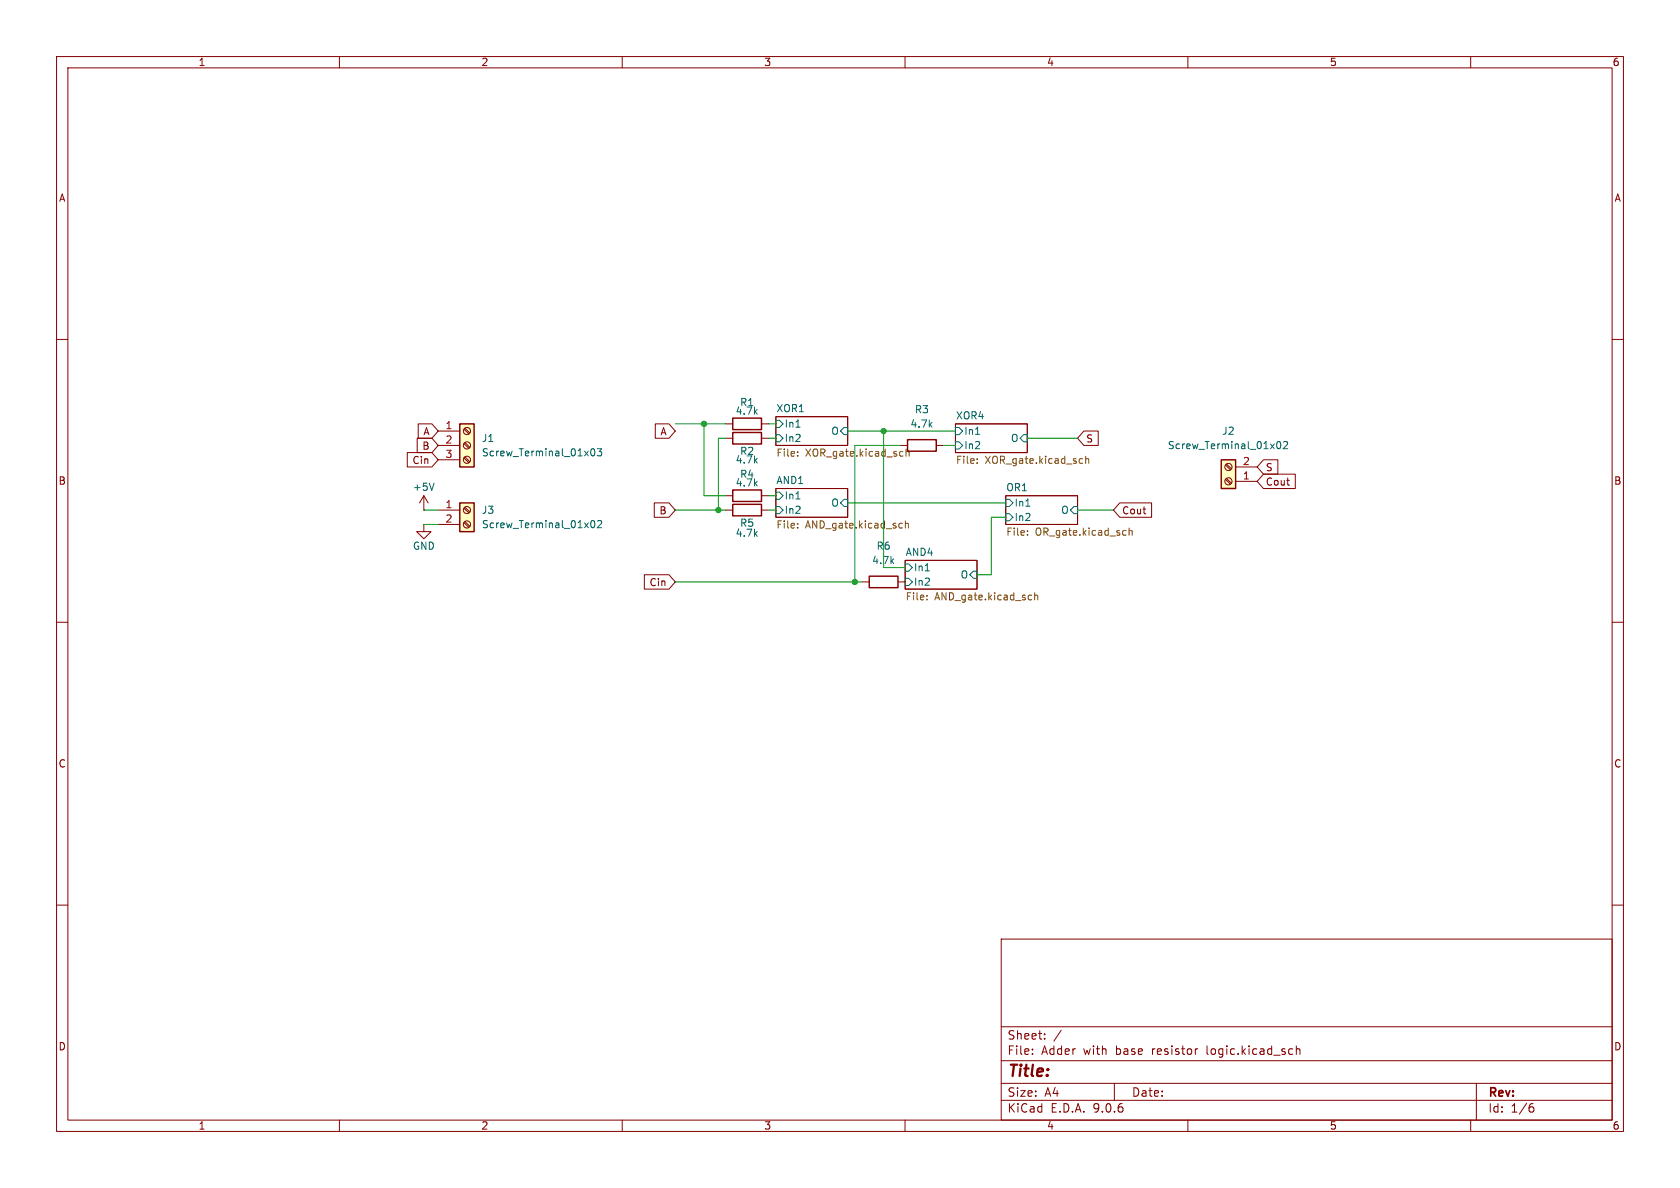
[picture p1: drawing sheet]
(kicad_sch
 (version 20250114)
 (generator "eeschema")
 (generator_version "9.0")
 (paper "A4")
 (lib_symbols
  (symbol "Connector:Screw_Terminal_01x02"
   (pin_names
    (offset 1.016) (hide yes)) (exclude_from_sim no) (in_bom yes) (on_board yes)
   (property "Reference" "J" (at 0 2.54 0) (effects (font (size 1.27 1.27))))
   (property "Value" "Screw_Terminal_01x02" (at 0 -5.08 0) (effects (font (size 1.27 1.27))))
   (property "Footprint" "" (at 0 0 0) (effects (font (size 1.27 1.27)) (hide yes)))
   (property "Datasheet" "~" (at 0 0 0) (effects (font (size 1.27 1.27)) (hide yes)))
   (property "Description" "Generic screw terminal, single row, 01x02, script generated (kicad-library-utils/schlib/autogen/connector/)" (at 0 0 0) (effects (font (size 1.27 1.27)) (hide yes)))
   (symbol "Screw_Terminal_01x02_1_1"
    (rectangle (start -1.27 1.27) (end 1.27 -3.81) (stroke (width 0.254) (type default)) (fill (type background)))
    (polyline (pts (xy -0.5334 0.3302) (xy 0.3302 -0.508)) (stroke (width 0.1524) (type default)) (fill (type none)))
    (polyline (pts (xy -0.5334 -2.2098) (xy 0.3302 -3.048)) (stroke (width 0.1524) (type default)) (fill (type none)))
    (polyline (pts (xy -0.3556 0.508) (xy 0.508 -0.3302)) (stroke (width 0.1524) (type default)) (fill (type none)))
    (polyline (pts (xy -0.3556 -2.032) (xy 0.508 -2.8702)) (stroke (width 0.1524) (type default)) (fill (type none)))
    (circle (center 0 0) (radius 0.635) (stroke (width 0.1524) (type default)) (fill (type none)))
    (circle (center 0 -2.54) (radius 0.635) (stroke (width 0.1524) (type default)) (fill (type none)))
    (pin passive line (at -5.08 0 0) (length 3.81) (name "Pin_1" (effects (font (size 1.27 1.27)))) (number "1" (effects (font (size 1.27 1.27)))))
    (pin passive line (at -5.08 -2.54 0) (length 3.81) (name "Pin_2" (effects (font (size 1.27 1.27)))) (number "2" (effects (font (size 1.27 1.27))))))
   (embedded_fonts no))
  (symbol "Connector:Screw_Terminal_01x03"
   (pin_names
    (offset 1.016) (hide yes)) (exclude_from_sim no) (in_bom yes) (on_board yes)
   (property "Reference" "J" (at 0 5.08 0) (effects (font (size 1.27 1.27))))
   (property "Value" "Screw_Terminal_01x03" (at 0 -5.08 0) (effects (font (size 1.27 1.27))))
   (property "Footprint" "" (at 0 0 0) (effects (font (size 1.27 1.27)) (hide yes)))
   (property "Datasheet" "~" (at 0 0 0) (effects (font (size 1.27 1.27)) (hide yes)))
   (property "Description" "Generic screw terminal, single row, 01x03, script generated (kicad-library-utils/schlib/autogen/connector/)" (at 0 0 0) (effects (font (size 1.27 1.27)) (hide yes)))
   (symbol "Screw_Terminal_01x03_1_1"
    (rectangle (start -1.27 3.81) (end 1.27 -3.81) (stroke (width 0.254) (type default)) (fill (type background)))
    (polyline (pts (xy -0.5334 2.8702) (xy 0.3302 2.032)) (stroke (width 0.1524) (type default)) (fill (type none)))
    (polyline (pts (xy -0.5334 0.3302) (xy 0.3302 -0.508)) (stroke (width 0.1524) (type default)) (fill (type none)))
    (polyline (pts (xy -0.5334 -2.2098) (xy 0.3302 -3.048)) (stroke (width 0.1524) (type default)) (fill (type none)))
    (polyline (pts (xy -0.3556 3.048) (xy 0.508 2.2098)) (stroke (width 0.1524) (type default)) (fill (type none)))
    (polyline (pts (xy -0.3556 0.508) (xy 0.508 -0.3302)) (stroke (width 0.1524) (type default)) (fill (type none)))
    (polyline (pts (xy -0.3556 -2.032) (xy 0.508 -2.8702)) (stroke (width 0.1524) (type default)) (fill (type none)))
    (circle (center 0 2.54) (radius 0.635) (stroke (width 0.1524) (type default)) (fill (type none)))
    (circle (center 0 0) (radius 0.635) (stroke (width 0.1524) (type default)) (fill (type none)))
    (circle (center 0 -2.54) (radius 0.635) (stroke (width 0.1524) (type default)) (fill (type none)))
    (pin passive line (at -5.08 2.54 0) (length 3.81) (name "Pin_1" (effects (font (size 1.27 1.27)))) (number "1" (effects (font (size 1.27 1.27)))))
    (pin passive line (at -5.08 0 0) (length 3.81) (name "Pin_2" (effects (font (size 1.27 1.27)))) (number "2" (effects (font (size 1.27 1.27)))))
    (pin passive line (at -5.08 -2.54 0) (length 3.81) (name "Pin_3" (effects (font (size 1.27 1.27)))) (number "3" (effects (font (size 1.27 1.27))))))
   (embedded_fonts no))
  (symbol "Device:R"
   (pin_numbers (hide yes))
   (pin_names
    (offset 0)) (exclude_from_sim no) (in_bom yes) (on_board yes)
   (property "Reference" "R" (at 2.032 0 90) (effects (font (size 1.27 1.27))))
   (property "Value" "R" (at 0 0 90) (effects (font (size 1.27 1.27))))
   (property "Footprint" "" (at -1.778 0 90) (effects (font (size 1.27 1.27)) (hide yes)))
   (property "Datasheet" "~" (at 0 0 0) (effects (font (size 1.27 1.27)) (hide yes)))
   (property "Description" "Resistor" (at 0 0 0) (effects (font (size 1.27 1.27)) (hide yes)))
   (symbol "R_0_1"
    (rectangle (start -1.016 -2.54) (end 1.016 2.54) (stroke (width 0.254) (type default)) (fill (type none))))
   (symbol "R_1_1"
    (pin passive line (at 0 3.81 270) (length 1.27) (name "~" (effects (font (size 1.27 1.27)))) (number "1" (effects (font (size 1.27 1.27)))))
    (pin passive line (at 0 -3.81 90) (length 1.27) (name "~" (effects (font (size 1.27 1.27)))) (number "2" (effects (font (size 1.27 1.27))))))
   (embedded_fonts no))
  (symbol "power:+5V"
   (power)
   (pin_numbers (hide yes))
   (pin_names
    (offset 0) (hide yes)) (exclude_from_sim no) (in_bom yes) (on_board yes)
   (property "Reference" "#PWR" (at 0 -3.81 0) (effects (font (size 1.27 1.27)) (hide yes)))
   (property "Value" "+5V" (at 0 3.556 0) (effects (font (size 1.27 1.27))))
   (property "Footprint" "" (at 0 0 0) (effects (font (size 1.27 1.27)) (hide yes)))
   (property "Datasheet" "" (at 0 0 0) (effects (font (size 1.27 1.27)) (hide yes)))
   (property "Description" "Power symbol creates a global label with name \"+5V\"" (at 0 0 0) (effects (font (size 1.27 1.27)) (hide yes)))
   (symbol "+5V_0_1"
    (polyline (pts (xy -0.762 1.27) (xy 0 2.54)) (stroke (width 0) (type default)) (fill (type none)))
    (polyline (pts (xy 0 2.54) (xy 0.762 1.27)) (stroke (width 0) (type default)) (fill (type none)))
    (polyline (pts (xy 0 0) (xy 0 2.54)) (stroke (width 0) (type default)) (fill (type none))))
   (symbol "+5V_1_1"
    (pin power_in line (at 0 0 90) (length 0) (name "~" (effects (font (size 1.27 1.27)))) (number "1" (effects (font (size 1.27 1.27))))))
   (embedded_fonts no))
  (symbol "power:GND"
   (power)
   (pin_numbers (hide yes))
   (pin_names
    (offset 0) (hide yes)) (exclude_from_sim no) (in_bom yes) (on_board yes)
   (property "Reference" "#PWR" (at 0 -6.35 0) (effects (font (size 1.27 1.27)) (hide yes)))
   (property "Value" "GND" (at 0 -3.81 0) (effects (font (size 1.27 1.27))))
   (property "Footprint" "" (at 0 0 0) (effects (font (size 1.27 1.27)) (hide yes)))
   (property "Datasheet" "" (at 0 0 0) (effects (font (size 1.27 1.27)) (hide yes)))
   (property "Description" "Power symbol creates a global label with name \"GND\" , ground" (at 0 0 0) (effects (font (size 1.27 1.27)) (hide yes)))
   (symbol "GND_0_1"
    (polyline (pts (xy 0 0) (xy 0 -1.27) (xy 1.27 -1.27) (xy 0 -2.54) (xy -1.27 -1.27) (xy 0 -1.27)) (stroke (width 0) (type default)) (fill (type none))))
   (symbol "GND_1_1"
    (pin power_in line (at 0 0 270) (length 0) (name "~" (effects (font (size 1.27 1.27)))) (number "1" (effects (font (size 1.27 1.27))))))
   (embedded_fonts no)))
 (junction
  (at 124.46 74.93)
  (diameter 0)
  (color 0 0 0 0))
 (junction
  (at 151.13 102.87)
  (diameter 0)
  (color 0 0 0 0))
 (junction
  (at 127 90.17)
  (diameter 0)
  (color 0 0 0 0))
 (junction
  (at 156.21 76.2)
  (diameter 0)
  (color 0 0 0 0))
 (wire
  (pts (xy 127 90.17) (xy 128.27 90.17))
  (stroke (width 0) (type default)))
 (wire
  (pts (xy 149.86 76.2) (xy 156.21 76.2))
  (stroke (width 0) (type default)))
 (wire
  (pts (xy 74.93 90.17) (xy 77.47 90.17))
  (stroke (width 0) (type default)))
 (wire
  (pts (xy 159.172 78.74) (xy 151.13 78.74))
  (stroke (width 0) (type default)))
 (wire
  (pts (xy 127 77.47) (xy 127 90.17))
  (stroke (width 0) (type default)))
 (wire
  (pts (xy 127 77.47) (xy 128.27 77.47))
  (stroke (width 0) (type default)))
 (wire
  (pts (xy 124.46 87.63) (xy 128.27 87.63))
  (stroke (width 0) (type default)))
 (wire
  (pts (xy 119.38 102.87) (xy 151.13 102.87))
  (stroke (width 0) (type default)))
 (wire
  (pts (xy 151.13 78.74) (xy 151.13 102.87))
  (stroke (width 0) (type default)))
 (wire
  (pts (xy 156.21 76.2) (xy 168.91 76.2))
  (stroke (width 0) (type default)))
 (wire
  (pts (xy 124.46 87.63) (xy 124.46 74.93))
  (stroke (width 0) (type default)))
 (wire
  (pts (xy 156.21 100.33) (xy 156.21 76.2))
  (stroke (width 0) (type default)))
 (wire
  (pts (xy 74.93 92.71) (xy 77.47 92.71))
  (stroke (width 0) (type default)))
 (wire
  (pts (xy 175.26 91.44) (xy 177.8 91.44))
  (stroke (width 0) (type default)))
 (wire
  (pts (xy 124.46 74.93) (xy 128.27 74.93))
  (stroke (width 0) (type default)))
 (wire
  (pts (xy 175.26 101.6) (xy 175.26 91.44))
  (stroke (width 0) (type default)))
 (wire
  (pts (xy 135.89 90.17) (xy 137.16 90.17))
  (stroke (width 0) (type default)))
 (wire
  (pts (xy 168.91 78.74) (xy 166.792 78.74))
  (stroke (width 0) (type default)))
 (wire
  (pts (xy 172.72 101.6) (xy 175.26 101.6))
  (stroke (width 0) (type default)))
 (wire
  (pts (xy 160.02 100.33) (xy 156.21 100.33))
  (stroke (width 0) (type default)))
 (wire
  (pts (xy 119.38 90.17) (xy 127 90.17))
  (stroke (width 0) (type default)))
 (wire
  (pts (xy 135.89 77.47) (xy 137.16 77.47))
  (stroke (width 0) (type default)))
 (wire
  (pts (xy 135.89 74.93) (xy 137.16 74.93))
  (stroke (width 0) (type default)))
 (wire
  (pts (xy 119.38 74.93) (xy 124.46 74.93))
  (stroke (width 0) (type default)))
 (wire
  (pts (xy 181.61 77.47) (xy 190.5 77.47))
  (stroke (width 0) (type default)))
 (wire
  (pts (xy 149.86 88.9) (xy 177.8 88.9))
  (stroke (width 0) (type default)))
 (wire
  (pts (xy 135.89 87.63) (xy 137.16 87.63))
  (stroke (width 0) (type default)))
 (wire
  (pts (xy 190.5 90.17) (xy 196.85 90.17))
  (stroke (width 0) (type default)))
 (wire
  (pts (xy 151.13 102.87) (xy 152.4 102.87))
  (stroke (width 0) (type default)))
 (global_label "B"
  (shape input)
  (at 119.38 90.17 180)
  (fields_autoplaced yes)
  (effects (font (size 1.27 1.27)) (justify right))
  (property "Intersheetrefs" "${INTERSHEET_REFS}" (at 115.1248 90.17 0) (effects (font (size 1.27 1.27)) (justify right) (hide yes))))
 (global_label "S"
  (shape input)
  (at 222.25 82.55 0)
  (fields_autoplaced yes)
  (effects (font (size 1.27 1.27)) (justify left))
  (property "Intersheetrefs" "${INTERSHEET_REFS}" (at 226.4447 82.55 0) (effects (font (size 1.27 1.27)) (justify left) (hide yes))))
 (global_label "Cin"
  (shape input)
  (at 77.47 81.28 180)
  (fields_autoplaced yes)
  (effects (font (size 1.27 1.27)) (justify right))
  (property "Intersheetrefs" "${INTERSHEET_REFS}" (at 71.461 81.28 0) (effects (font (size 1.27 1.27)) (justify right) (hide yes))))
 (global_label "Cin"
  (shape input)
  (at 119.38 102.87 180)
  (fields_autoplaced yes)
  (effects (font (size 1.27 1.27)) (justify right))
  (property "Intersheetrefs" "${INTERSHEET_REFS}" (at 113.371 102.87 0) (effects (font (size 1.27 1.27)) (justify right) (hide yes))))
 (global_label "A"
  (shape input)
  (at 77.47 76.2 180)
  (fields_autoplaced yes)
  (effects (font (size 1.27 1.27)) (justify right))
  (property "Intersheetrefs" "${INTERSHEET_REFS}" (at 73.3962 76.2 0) (effects (font (size 1.27 1.27)) (justify right) (hide yes))))
 (global_label "Cout"
  (shape input)
  (at 196.85 90.17 0)
  (fields_autoplaced yes)
  (effects (font (size 1.27 1.27)) (justify left))
  (property "Intersheetrefs" "${INTERSHEET_REFS}" (at 204.1289 90.17 0) (effects (font (size 1.27 1.27)) (justify left) (hide yes))))
 (global_label "A"
  (shape input)
  (at 119.38 76.2 180)
  (fields_autoplaced yes)
  (effects (font (size 1.27 1.27)) (justify right))
  (property "Intersheetrefs" "${INTERSHEET_REFS}" (at 115.3062 76.2 0) (effects (font (size 1.27 1.27)) (justify right) (hide yes))))
 (global_label "Cout"
  (shape input)
  (at 222.25 85.09 0)
  (fields_autoplaced yes)
  (effects (font (size 1.27 1.27)) (justify left))
  (property "Intersheetrefs" "${INTERSHEET_REFS}" (at 229.5289 85.09 0) (effects (font (size 1.27 1.27)) (justify left) (hide yes))))
 (global_label "S"
  (shape input)
  (at 190.5 77.47 0)
  (fields_autoplaced yes)
  (effects (font (size 1.27 1.27)) (justify left))
  (property "Intersheetrefs" "${INTERSHEET_REFS}" (at 194.6947 77.47 0) (effects (font (size 1.27 1.27)) (justify left) (hide yes))))
 (global_label "B"
  (shape input)
  (at 77.47 78.74 180)
  (fields_autoplaced yes)
  (effects (font (size 1.27 1.27)) (justify right))
  (property "Intersheetrefs" "${INTERSHEET_REFS}" (at 73.2148 78.74 0) (effects (font (size 1.27 1.27)) (justify right) (hide yes))))
 (symbol
  (lib_id "Connector:Screw_Terminal_01x02")
  (at 82.55 90.17 0)
  (unit 1)
  (exclude_from_sim no)
  (in_bom yes)
  (on_board yes)
  (dnp no)
  (fields_autoplaced yes)
  (property "Reference" "J3" (at 85.09 90.1699 0) (effects (font (size 1.27 1.27)) (justify left)))
  (property "Value" "Screw_Terminal_01x02" (at 85.09 92.7099 0) (effects (font (size 1.27 1.27)) (justify left)))
  (property "Footprint" "TerminalBlock_Phoenix:TerminalBlock_Phoenix_MKDS-1,5-2-5.08_1x02_P5.08mm_Horizontal" (at 82.55 90.17 0) (effects (font (size 1.27 1.27)) (hide yes)))
  (property "Datasheet" "~" (at 82.55 90.17 0) (effects (font (size 1.27 1.27)) (hide yes)))
  (property "Description" "Generic screw terminal, single row, 01x02, script generated (kicad-library-utils/schlib/autogen/connector/)" (at 82.55 90.17 0) (effects (font (size 1.27 1.27)) (hide yes)))
  (pin "1")
  (pin "2"))
 (symbol
  (lib_id "Device:R")
  (at 156.21 102.87 90)
  (unit 1)
  (exclude_from_sim no)
  (in_bom yes)
  (on_board yes)
  (dnp no)
  (fields_autoplaced yes)
  (property "Reference" "R6" (at 156.21 96.52 90) (effects (font (size 1.27 1.27))))
  (property "Value" "4.7k" (at 156.21 99.06 90) (effects (font (size 1.27 1.27))))
  (property "Footprint" "Resistor_THT:R_Axial_DIN0207_L6.3mm_D2.5mm_P7.62mm_Horizontal" (at 156.21 104.648 90) (effects (font (size 1.27 1.27)) (hide yes)))
  (property "Datasheet" "~" (at 156.21 102.87 0) (effects (font (size 1.27 1.27)) (hide yes)))
  (property "Description" "Resistor" (at 156.21 102.87 0) (effects (font (size 1.27 1.27)) (hide yes)))
  (pin "1")
  (pin "2"))
 (symbol
  (lib_id "power:GND")
  (at 74.93 92.71 0)
  (unit 1)
  (exclude_from_sim no)
  (in_bom yes)
  (on_board yes)
  (dnp no)
  (property "Reference" "#PWR02" (at 74.93 99.06 0) (effects (font (size 1.27 1.27)) (hide yes)))
  (property "Value" "GND" (at 74.93 96.52 0) (effects (font (size 1.27 1.27))))
  (property "Footprint" "" (at 74.93 92.71 0) (effects (font (size 1.27 1.27)) (hide yes)))
  (property "Datasheet" "" (at 74.93 92.71 0) (effects (font (size 1.27 1.27)) (hide yes)))
  (property "Description" "Power symbol creates a global label with name \"GND\" , ground" (at 74.93 92.71 0) (effects (font (size 1.27 1.27)) (hide yes)))
  (pin "1"))
 (symbol
  (lib_id "Connector:Screw_Terminal_01x02")
  (at 217.17 85.09 180)
  (unit 1)
  (exclude_from_sim no)
  (in_bom yes)
  (on_board yes)
  (dnp no)
  (fields_autoplaced yes)
  (property "Reference" "J2" (at 217.17 76.2 0) (effects (font (size 1.27 1.27))))
  (property "Value" "Screw_Terminal_01x02" (at 217.17 78.74 0) (effects (font (size 1.27 1.27))))
  (property "Footprint" "TerminalBlock_Phoenix:TerminalBlock_Phoenix_MKDS-1,5-2-5.08_1x02_P5.08mm_Horizontal" (at 217.17 85.09 0) (effects (font (size 1.27 1.27)) (hide yes)))
  (property "Datasheet" "~" (at 217.17 85.09 0) (effects (font (size 1.27 1.27)) (hide yes)))
  (property "Description" "Generic screw terminal, single row, 01x02, script generated (kicad-library-utils/schlib/autogen/connector/)" (at 217.17 85.09 0) (effects (font (size 1.27 1.27)) (hide yes)))
  (pin "1")
  (pin "2"))
 (symbol
  (lib_id "Device:R")
  (at 132.08 74.93 90)
  (unit 1)
  (exclude_from_sim no)
  (in_bom yes)
  (on_board yes)
  (dnp no)
  (property "Reference" "R1" (at 132.08 71.12 90) (effects (font (size 1.27 1.27))))
  (property "Value" "4.7k" (at 132.08 72.644 90) (effects (font (size 1.27 1.27))))
  (property "Footprint" "Resistor_THT:R_Axial_DIN0207_L6.3mm_D2.5mm_P7.62mm_Horizontal" (at 132.08 76.708 90) (effects (font (size 1.27 1.27)) (hide yes)))
  (property "Datasheet" "~" (at 132.08 74.93 0) (effects (font (size 1.27 1.27)) (hide yes)))
  (property "Description" "Resistor" (at 132.08 74.93 0) (effects (font (size 1.27 1.27)) (hide yes)))
  (pin "1")
  (pin "2"))
 (symbol
  (lib_id "Device:R")
  (at 132.08 90.17 90)
  (unit 1)
  (exclude_from_sim no)
  (in_bom yes)
  (on_board yes)
  (dnp no)
  (property "Reference" "R5" (at 132.08 92.456 90) (effects (font (size 1.27 1.27))))
  (property "Value" "4.7k" (at 132.08 94.234 90) (effects (font (size 1.27 1.27))))
  (property "Footprint" "Resistor_THT:R_Axial_DIN0207_L6.3mm_D2.5mm_P7.62mm_Horizontal" (at 132.08 91.948 90) (effects (font (size 1.27 1.27)) (hide yes)))
  (property "Datasheet" "~" (at 132.08 90.17 0) (effects (font (size 1.27 1.27)) (hide yes)))
  (property "Description" "Resistor" (at 132.08 90.17 0) (effects (font (size 1.27 1.27)) (hide yes)))
  (pin "1")
  (pin "2"))
 (symbol
  (lib_id "Device:R")
  (at 132.08 77.47 90)
  (unit 1)
  (exclude_from_sim no)
  (in_bom yes)
  (on_board yes)
  (dnp no)
  (property "Reference" "R2" (at 132.08 79.756 90) (effects (font (size 1.27 1.27))))
  (property "Value" "4.7k" (at 132.08 81.28 90) (effects (font (size 1.27 1.27))))
  (property "Footprint" "Resistor_THT:R_Axial_DIN0207_L6.3mm_D2.5mm_P7.62mm_Horizontal" (at 132.08 79.248 90) (effects (font (size 1.27 1.27)) (hide yes)))
  (property "Datasheet" "~" (at 132.08 77.47 0) (effects (font (size 1.27 1.27)) (hide yes)))
  (property "Description" "Resistor" (at 132.08 77.47 0) (effects (font (size 1.27 1.27)) (hide yes)))
  (pin "1")
  (pin "2"))
 (symbol
  (lib_id "Device:R")
  (at 132.08 87.63 90)
  (unit 1)
  (exclude_from_sim no)
  (in_bom yes)
  (on_board yes)
  (dnp no)
  (property "Reference" "R4" (at 132.08 83.82 90) (effects (font (size 1.27 1.27))))
  (property "Value" "4.7k" (at 132.08 85.344 90) (effects (font (size 1.27 1.27))))
  (property "Footprint" "Resistor_THT:R_Axial_DIN0207_L6.3mm_D2.5mm_P7.62mm_Horizontal" (at 132.08 89.408 90) (effects (font (size 1.27 1.27)) (hide yes)))
  (property "Datasheet" "~" (at 132.08 87.63 0) (effects (font (size 1.27 1.27)) (hide yes)))
  (property "Description" "Resistor" (at 132.08 87.63 0) (effects (font (size 1.27 1.27)) (hide yes)))
  (pin "1")
  (pin "2"))
 (symbol
  (lib_id "Device:R")
  (at 162.982 78.74 90)
  (unit 1)
  (exclude_from_sim no)
  (in_bom yes)
  (on_board yes)
  (dnp no)
  (fields_autoplaced yes)
  (property "Reference" "R3" (at 162.982 72.39 90) (effects (font (size 1.27 1.27))))
  (property "Value" "4.7k" (at 162.982 74.93 90) (effects (font (size 1.27 1.27))))
  (property "Footprint" "Resistor_THT:R_Axial_DIN0207_L6.3mm_D2.5mm_P7.62mm_Horizontal" (at 162.982 80.518 90) (effects (font (size 1.27 1.27)) (hide yes)))
  (property "Datasheet" "~" (at 162.982 78.74 0) (effects (font (size 1.27 1.27)) (hide yes)))
  (property "Description" "Resistor" (at 162.982 78.74 0) (effects (font (size 1.27 1.27)) (hide yes)))
  (pin "1")
  (pin "2"))
 (symbol
  (lib_id "Connector:Screw_Terminal_01x03")
  (at 82.55 78.74 0)
  (unit 1)
  (exclude_from_sim no)
  (in_bom yes)
  (on_board yes)
  (dnp no)
  (fields_autoplaced yes)
  (property "Reference" "J1" (at 85.09 77.4699 0) (effects (font (size 1.27 1.27)) (justify left)))
  (property "Value" "Screw_Terminal_01x03" (at 85.09 80.0099 0) (effects (font (size 1.27 1.27)) (justify left)))
  (property "Footprint" "TerminalBlock_Phoenix:TerminalBlock_Phoenix_MKDS-1,5-3-5.08_1x03_P5.08mm_Horizontal" (at 82.55 78.74 0) (effects (font (size 1.27 1.27)) (hide yes)))
  (property "Datasheet" "~" (at 82.55 78.74 0) (effects (font (size 1.27 1.27)) (hide yes)))
  (property "Description" "Generic screw terminal, single row, 01x03, script generated (kicad-library-utils/schlib/autogen/connector/)" (at 82.55 78.74 0) (effects (font (size 1.27 1.27)) (hide yes)))
  (pin "1")
  (pin "2")
  (pin "3"))
 (symbol
  (lib_id "power:+5V")
  (at 74.93 90.17 0)
  (unit 1)
  (exclude_from_sim no)
  (in_bom yes)
  (on_board yes)
  (dnp no)
  (property "Reference" "#PWR01" (at 74.93 93.98 0) (effects (font (size 1.27 1.27)) (hide yes)))
  (property "Value" "+5V" (at 74.93 86.106 0) (effects (font (size 1.27 1.27))))
  (property "Footprint" "" (at 74.93 90.17 0) (effects (font (size 1.27 1.27)) (hide yes)))
  (property "Datasheet" "" (at 74.93 90.17 0) (effects (font (size 1.27 1.27)) (hide yes)))
  (property "Description" "Power symbol creates a global label with name \"+5V\"" (at 74.93 90.17 0) (effects (font (size 1.27 1.27)) (hide yes)))
  (pin "1"))
 (sheet
  (at 168.91 74.93)
  (size 12.7 5.08)
  (exclude_from_sim no)
  (in_bom yes)
  (on_board yes)
  (dnp no)
  (fields_autoplaced yes)
  (stroke (width 0.1524) (type solid))
  (fill (color 0 0 0 0.0000))
  (property "Sheetname" "XOR4" (at 168.91 74.2184 0) (effects (font (size 1.27 1.27)) (justify left bottom)))
  (property "Sheetfile" "XOR_gate.kicad_sch" (at 168.91 80.5946 0) (effects (font (size 1.27 1.27)) (justify left top)))
  (pin "In2" input (at 168.91 78.74 180) (effects (font (size 1.27 1.27)) (justify left)))
  (pin "In1" input (at 168.91 76.2 180) (effects (font (size 1.27 1.27)) (justify left)))
  (pin "O" input (at 181.61 77.47 0) (effects (font (size 1.27 1.27)) (justify right))))
 (sheet
  (at 137.16 73.66)
  (size 12.7 5.08)
  (exclude_from_sim no)
  (in_bom yes)
  (on_board yes)
  (dnp no)
  (fields_autoplaced yes)
  (stroke (width 0.1524) (type solid))
  (fill (color 0 0 0 0.0000))
  (property "Sheetname" "XOR1" (at 137.16 72.9484 0) (effects (font (size 1.27 1.27)) (justify left bottom)))
  (property "Sheetfile" "XOR_gate.kicad_sch" (at 137.16 79.3246 0) (effects (font (size 1.27 1.27)) (justify left top)))
  (pin "In2" input (at 137.16 77.47 180) (effects (font (size 1.27 1.27)) (justify left)))
  (pin "In1" input (at 137.16 74.93 180) (effects (font (size 1.27 1.27)) (justify left)))
  (pin "O" input (at 149.86 76.2 0) (effects (font (size 1.27 1.27)) (justify right))))
 (sheet
  (at 137.16 86.36)
  (size 12.7 5.08)
  (exclude_from_sim no)
  (in_bom yes)
  (on_board yes)
  (dnp no)
  (fields_autoplaced yes)
  (stroke (width 0.1524) (type solid))
  (fill (color 0 0 0 0.0000))
  (property "Sheetname" "AND1" (at 137.16 85.6484 0) (effects (font (size 1.27 1.27)) (justify left bottom)))
  (property "Sheetfile" "AND_gate.kicad_sch" (at 137.16 92.0246 0) (effects (font (size 1.27 1.27)) (justify left top)))
  (pin "In2" input (at 137.16 90.17 180) (effects (font (size 1.27 1.27)) (justify left)))
  (pin "In1" input (at 137.16 87.63 180) (effects (font (size 1.27 1.27)) (justify left)))
  (pin "O" input (at 149.86 88.9 0) (effects (font (size 1.27 1.27)) (justify right))))
 (sheet
  (at 177.8 87.63)
  (size 12.7 5.08)
  (exclude_from_sim no)
  (in_bom yes)
  (on_board yes)
  (dnp no)
  (fields_autoplaced yes)
  (stroke (width 0.1524) (type solid))
  (fill (color 0 0 0 0.0000))
  (property "Sheetname" "OR1" (at 177.8 86.9184 0) (effects (font (size 1.27 1.27)) (justify left bottom)))
  (property "Sheetfile" "OR_gate.kicad_sch" (at 177.8 93.2946 0) (effects (font (size 1.27 1.27)) (justify left top)))
  (pin "In2" input (at 177.8 91.44 180) (effects (font (size 1.27 1.27)) (justify left)))
  (pin "O" input (at 190.5 90.17 0) (effects (font (size 1.27 1.27)) (justify right)))
  (pin "In1" input (at 177.8 88.9 180) (effects (font (size 1.27 1.27)) (justify left))))
 (sheet
  (at 160.02 99.06)
  (size 12.7 5.08)
  (exclude_from_sim no)
  (in_bom yes)
  (on_board yes)
  (dnp no)
  (fields_autoplaced yes)
  (stroke (width 0.1524) (type solid))
  (fill (color 0 0 0 0.0000))
  (property "Sheetname" "AND4" (at 160.02 98.3484 0) (effects (font (size 1.27 1.27)) (justify left bottom)))
  (property "Sheetfile" "AND_gate.kicad_sch" (at 160.02 104.7246 0) (effects (font (size 1.27 1.27)) (justify left top)))
  (pin "In2" input (at 160.02 102.87 180) (effects (font (size 1.27 1.27)) (justify left)))
  (pin "In1" input (at 160.02 100.33 180) (effects (font (size 1.27 1.27)) (justify left)))
  (pin "O" input (at 172.72 101.6 0) (effects (font (size 1.27 1.27)) (justify right))))
 (sheet_instances
  (path ""
   (page "1")))
 (embedded_fonts no))
